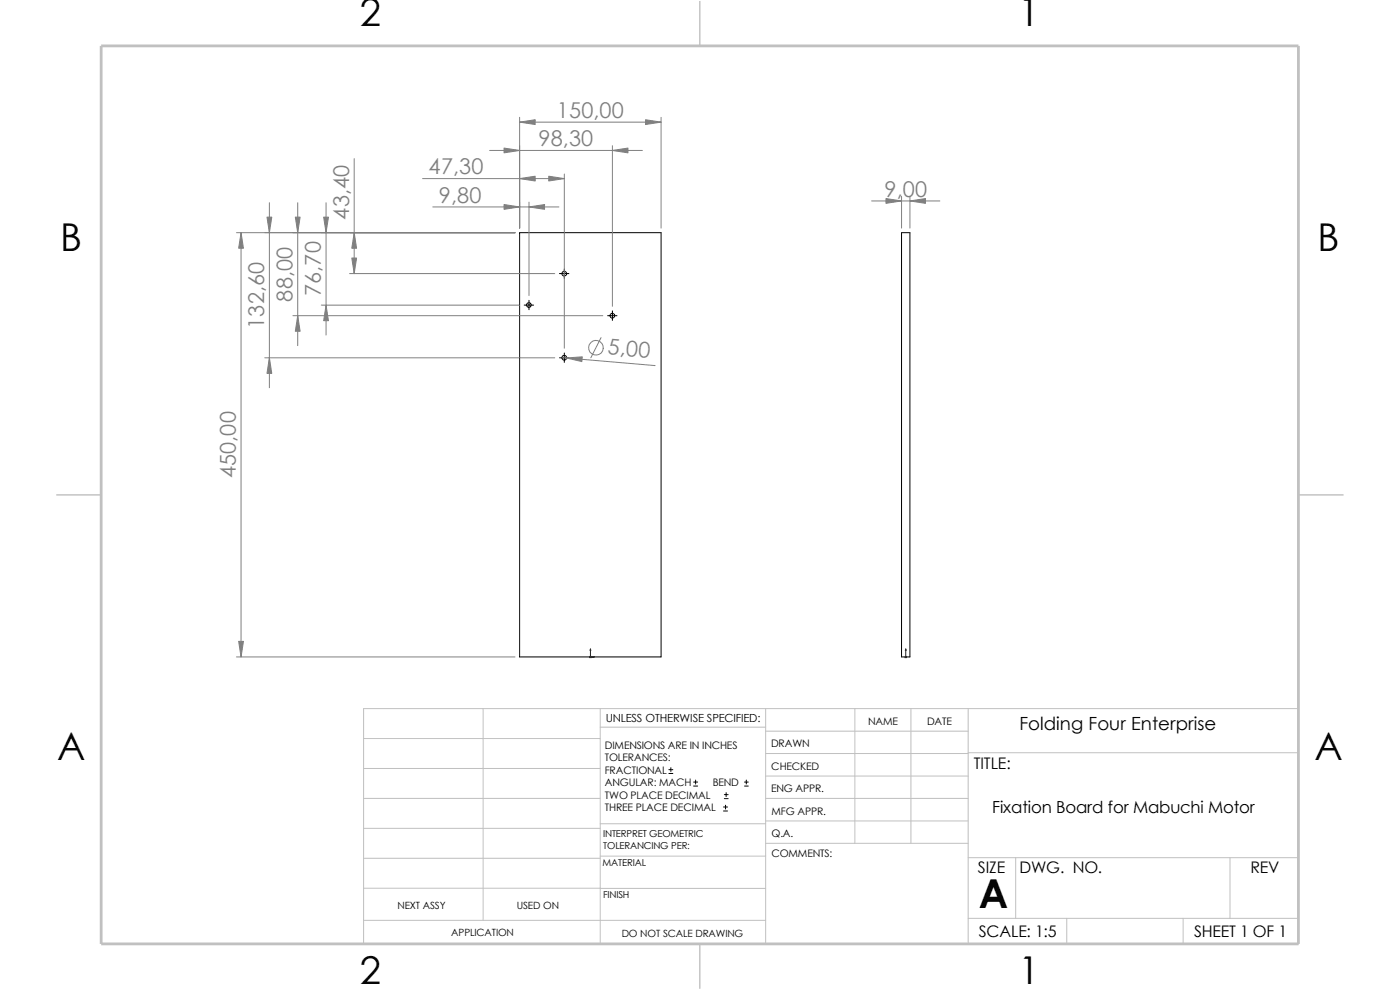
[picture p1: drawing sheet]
<svg xmlns="http://www.w3.org/2000/svg" width="297mm" height="210mm" viewBox="0 0 297 210" stroke-linecap="round" stroke-linejoin="round" font-family="sans-serif">
<g fill="none" stroke="#c0c0c0" stroke-width=".21">
<path d="M77.1 156.7h50.2M102.5 150.3v44.9M127.3 154.3h35.1M127.3 150.3v49.9M162.4 155.1h43M162.4 150.3v49.9M162.4 159.9h43M181.4 150.3v28.6M193.3 150.3v28.6M205.4 159.7h70.1M205.4 150.3v49.9M77.1 169.4h50.2"/>
<path d="M77.1 175.7h50.2M77.1 163h50.2M127.3 174.8h35.1M162.4 169.4h43M162.4 178.9h43M162.4 164.6h43M162.4 174.2h43M77.1 182.1h50.2M77.1 188.4l85.3 .1M77.1 195.2h85.3M127.3 181.6h35.1M205.4 194.8h70.1"/>
<path d="M205.4 181.9h70.1M215.5 181.9v12.9M226.3 194.8v5.4M251 194.8v5.4M260.9 181.9v12.9M35.6 200.2h239.9v-49.9h-198.4v49.9"/>
</g>
<path d="M148.5 .2v9.5M11.9 105h9.6M275.5 105h9.5M148.5 200.2v9.6" fill="none" stroke="#c0c0c0" stroke-width=".3"/>
<path d="M21.5 9.7h254v190.5h-254z" fill="none" stroke="#c0c0c0" stroke-width=".59"/>
<g fill="none" stroke="#000" stroke-width=".21">
<path d="M110.2 49.4h30.1v90h-30.1zM118.7 58h2M119.7 57.1v2M191.3 49.4h1.7v90h-1.7zM111.2 64.7h2M112.2 63.7v2M118.7 75.9h2M119.7 74.9v2M128.9 67h2M129.9 66v2M141.9 164.1h.8M141.9 163.3h.8"/>
<path d="M142.3 162.9v.8M147.2 166.8h.8M147.2 165.9h.8M147.6 165.5v.8M153.5 172h.8M153.5 171.2h.8M153.7 169.4h.8M153.7 168.6h.8M153.9 170.8v.8M154.1 168.1v.9M157.9 166.8h.8M157.9 165.9h.8"/>
<path d="M158.3 165.5v.8"/>
<circle cx="119.7" cy="58" r=".49"/>
<circle cx="112.2" cy="64.7" r=".49"/>
<circle cx="119.7" cy="75.9" r=".51"/>
<circle cx="129.9" cy="67" r=".49"/>
</g>
<g fill="#00f" stroke="#00f" stroke-width=".21">
<path d="M125.8 139.3l.3 .1h-.3z"/>
<path d="M125.3 137.7v.3h-.1z"/>
<path d="M192.2 137.7v.3h-.1z"/>
</g>
<path d="M125.1 139.4h1M125.1 139.2l.3 .3M125.3 137.7v1.8M125.4 139.2l-.3 .3M192 139.4h.3M192 139.2l.3 .3M192.2 139.4h.1M192.2 137.7v1.8M192.3 139.2l-.3 .3" fill="none" stroke="#00f" stroke-width=".21"/>
<g fill="none" stroke="#808080" stroke-width=".21">
<path d="M75.1 33.7v24.3M89.7 37.9h30M103.9 31.9h32.4M110.2 24.9v23.5M110.2 25.9h30.1M119.7 36.9v37M129.9 30.9v34.1M140.3 24.9v23.5M50.2 49.4h59.1M51.1 49.4v90M57.1 43v39.3M63.2 43v30.3"/>
<path d="M69.2 43v28.1M74.2 58h43.5M91.8 43.9h26.8M112.2 42.9v19.8M184.9 42.6h14.5M191.3 41.7v6.7M193 41.7v6.7M56.2 75.9h61.5M62.1 67h65.8M68.2 64.7h42M119.2 75.9l19.8 1.7M127.5 71.6l-2.2 4.3"/>
<path d="M50.2 139.4h59.1"/>
<circle cx="126.4" cy="73.8" r="1.56"/>
</g>
<g fill="#808080" stroke="#808080" stroke-width=".21">
<path d="M56.6 46.1h1.1l-.6 3.3z"/>
<path d="M63.2 67l.5 3.3h-1z"/>
<path d="M136.9 25.4l3.4 .5-3.4 .5z"/>
<path d="M110.2 25.9l3.3-.5v1z"/>
<path d="M106.9 43.4l3.3 .5-3.3 .5z"/>
<path d="M112.2 43.9l3.3-.5v1z"/>
<path d="M110.2 37.9l3.3-.5v1z"/>
<path d="M116.4 37.4l3.3 .5-3.3 .5z"/>
<path d="M106.9 31.4l3.3 .5-3.3 .5z"/>
<path d="M129.9 31.9l3.3-.5v1z"/>
<path d="M57.1 75.9l.6 3.3h-1.1z"/>
<path d="M50.6 136.1h1l-.5 3.3z"/>
<path d="M75.1 49.4l.5 3.3h-1z"/>
<path d="M74.6 54.7h1l-.5 3.3z"/>
<path d="M68.7 46.1h1l-.5 3.3z"/>
<path d="M69.2 64.7l.5 3.3h-1z"/>
<path d="M62.7 46.1h1l-.5 3.3z"/>
<path d="M51.1 49.4l.5 3.3h-1z"/>
<path d="M120.2 75.9l3.3-.2-.1 1z"/>
<path d="M188 42.1l3.3 .5-3.3 .5z"/>
<path d="M193 42.6l3.3-.5v1z"/>
</g>
<text font-size="8.5" x="207.6" y="192.5">A</text>
<g font-size="8.1">
<text x="76.4" y="5.5">2</text>
<text x="216.1" y="5.5">1</text>
<text x="12.8" y="53.2">B</text>
<text x="279.5" y="53.2">B</text>
<text x="12.1" y="161.1">A</text>
<text x="278.8" y="161.1">A</text>
<text x="76.4" y="208.7">2</text>
<text x="216.1" y="208.7">1</text>
</g>
<g font-size="4.6" fill="#808080">
<text x="118.1" y="25">150,00</text>
<text x="114.2" y="31">98,30</text>
<text x="90.9" y="37">47,30</text>
<text x="187.6" y="41.7">9,00</text>
<text x="74" y="46.6" transform="rotate(-90 74 46.6)">43,40</text>
<text x="93.1" y="43">9,80</text>
<text x="62.1" y="64" transform="rotate(-90 62.1 64)">88,00</text>
<text x="68.1" y="62.8" transform="rotate(-90 68.1 62.8)">76,70</text>
<text x="56.1" y="69.7" transform="rotate(-90 56.1 69.7)">132,60</text>
<text x="128.8" y="75.2" transform="rotate(5 128.8 75.2)">5,00</text>
<text x="50" y="101.5" transform="rotate(-90 50 101.5)">450,00</text>
</g>
<text font-size="3.9" x="216.3" y="154.9">Folding Four Enterprise</text>
<text font-size="3.5" x="210.5" y="172.5">Fixation Board for Mabuchi Motor</text>
<g font-size="3.4">
<text x="206.6" y="163.1">TITLE:</text>
<text x="207.5" y="185.1">SIZE</text>
<text x="216.3" y="185.2">DWG. NO.</text>
<text x="265.3" y="185.3">REV</text>
<text x="207.6" y="198.7">SCALE: 1:5</text>
<text x="253.3" y="198.7">SHEET 1 OF 1</text>
</g>
<text font-size="2.4" x="128.5" y="153.2">UNLESS OTHERWISE SPECIFIED:</text>
<g font-size="2.2">
<text x="184.2" y="153.7">NAME</text>
<text x="196.7" y="153.8">DATE</text>
<text x="128.3" y="158.8">DIMENSIONS ARE IN INCHES</text>
<text x="128.3" y="161.5">TOLERANCES:</text>
<text x="163.6" y="158.5">DRAWN</text>
<text x="128.3" y="164.2">FRACTIONAL</text>
<text x="128.3" y="166.8">ANGULAR: MACH</text>
<text x="151.2" y="166.8">BEND</text>
<text x="163.6" y="163.4">CHECKED</text>
<text x="128.3" y="169.5">TWO PLACE DECIMAL</text>
<text x="128.3" y="172.1">THREE PLACE DECIMAL</text>
<text x="163.6" y="168">ENG APPR.</text>
<text x="163.7" y="172.8">MFG APPR.</text>
<text x="163.7" y="177.5">Q.A.</text>
<text x="163.7" y="181.7">COMMENTS:</text>
</g>
<g font-size="2.1">
<text x="84.3" y="192.8">NEXT ASSY</text>
<text x="109.6" y="192.7">USED ON</text>
<text x="95.7" y="198.6">APPLICATION</text>
<text x="131.9" y="198.7">DO NOT SCALE DRAWING</text>
</g>
<g font-size="2">
<text x="128" y="177.6">INTERPRET GEOMETRIC</text>
<text x="127.8" y="183.7">MATERIAL</text>
<text x="128" y="180.2">TOLERANCING PER:</text>
<text x="127.9" y="190.5">FINISH</text>
</g>
</svg>
